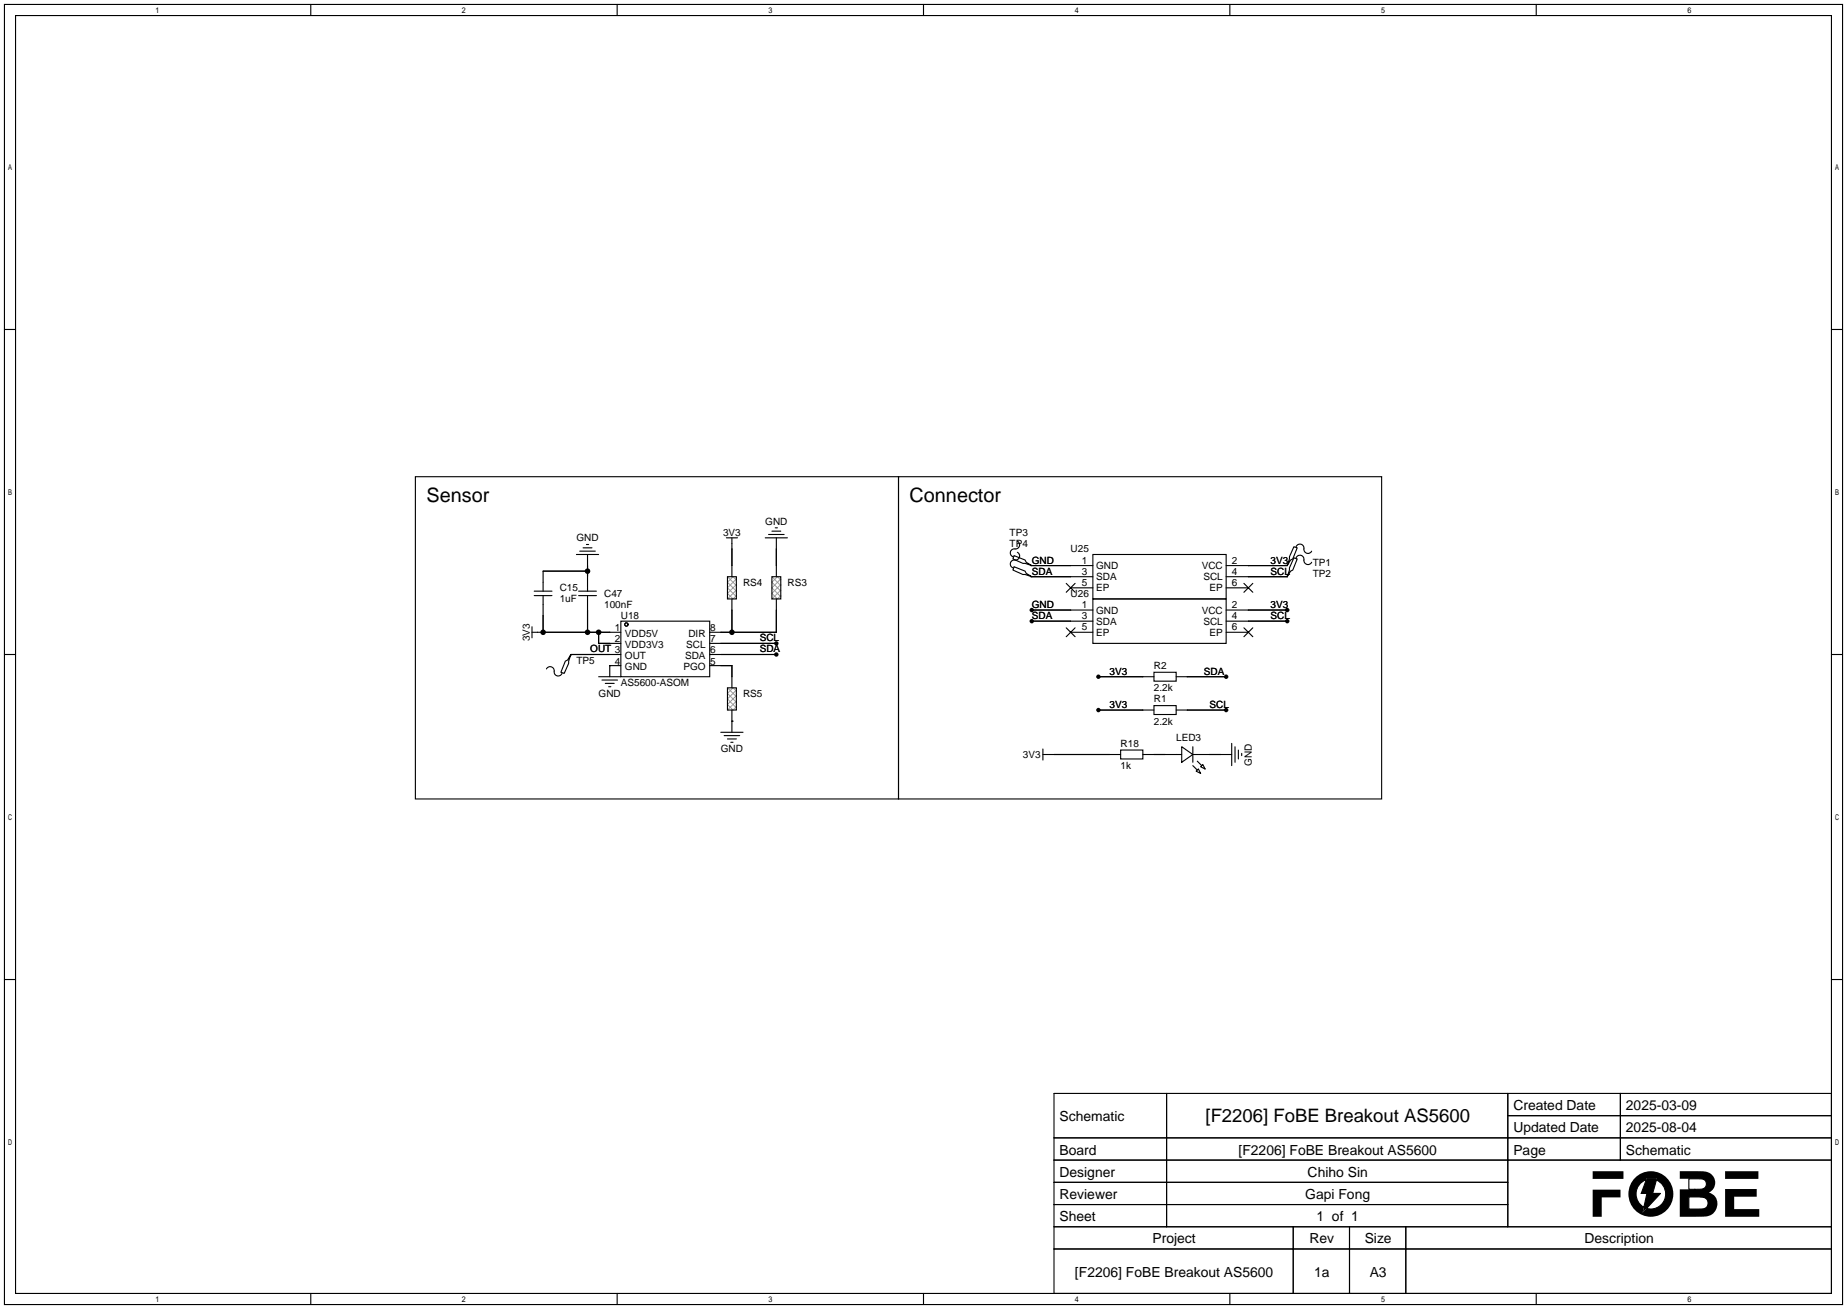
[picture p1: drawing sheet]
<svg xmlns="http://www.w3.org/2000/svg" width="422mm" height="299mm" viewBox="0 0 422 299" stroke-linecap="round" stroke-linejoin="round" font-family="sans-serif">
<g fill="#000">
<path d="M364.2 271.9h6.4v1.8h-4.3v4.4h-2.1zM364.2 267.7h7.1v1.8h-7.1zM376.7 269.3h2.2l-.9 3.5h1.8l-4.1 4.4 1-4.4h-1.4zM394.5 271.8h7.3v1.7h-5.2v2.9h5.7v1.7h-7.8zM394.5 267.7h7.6v1.8h-7.6z"/>
<path d="M372.4 272.9a5.2 5.2 0 0 0 10.3 0 5.2 5.2 0 0 0-10.3 0zM375 270.6l1.5-1 .2-.3h2.2l-.1 .4a3.4 3.4 0 0 1 2 4.3 3.4 3.4 0 0 1-4.2 2.2l-.9 1 .2-1.2a3.5 3.5 0 0 1-.9-5.4z"/>
<path d="M384.2 267.7v1.7l4.4 .1a1.26 1.26 0 0 1 1.6 1.2 1.26 1.26 0 0 1-1.6 1.1l-4.4 .1v6.2h3.5a7.2 7.2 0 0 0 3.9-.5 2.97 2.97 0 0 0 .7-4.1l-.5-.4-1-.5a2.6 2.6 0 0 0 1.3-3.2 2.6 2.6 0 0 0-3-1.7zM386.2 273.6h1.7a2.43 2.43 0 0 1 2.6 .9v1.2l-.6 .5-3.7 .2z"/>
<circle cx="134.4" cy="130.6" r=".63"/>
<circle cx="236" cy="139.4" r=".51"/>
<circle cx="294.4" cy="139.4" r=".51"/>
<circle cx="124.2" cy="144.5" r=".63"/>
<circle cx="134.4" cy="144.5" r=".63"/>
<circle cx="136.9" cy="144.5" r=".63"/>
<circle cx="167.4" cy="144.5" r=".63"/>
<circle cx="177.5" cy="147.1" r=".51"/>
<circle cx="177.5" cy="149.6" r=".51"/>
<circle cx="236" cy="142" r=".51"/>
<circle cx="251.2" cy="154.7" r=".51"/>
<circle cx="280.4" cy="154.7" r=".51"/>
<circle cx="294.4" cy="142" r=".51"/>
<circle cx="251.2" cy="162.3" r=".51"/>
<circle cx="280.4" cy="162.3" r=".51"/>
</g>
<g fill="none" stroke="#000" stroke-width=".25">
<path d="M1 1h420.4v297.2h-420.4zM3.6 3.6h415.2v292.1h-415.2zM71.1 1v2.6M141.1 1v2.6M211.2 1v2.6M281.3 1v2.6M351.3 1v2.6M1 75.3h2.6M418.8 75.3h2.6M95 109h110.5v73.6h-110.5zM205.5 109h110.5v73.6h-110.5zM122.2 136.1h4"/>
<path d="M122.2 135.1h4M124.2 136.1v8.4M131.8 126.7h5.1M132.3 136.1h4.1M132.3 135.1h4.1M132.6 126h3.5M133.3 125.2h2.1M134.1 124.5h.5M134.4 130.6h-10.2v4.5M134.4 126.7v8.4M134.4 136.1v8.4M166.1 122.9h2.6"/>
<path d="M166.4 131.8h2v5.1h-2zM167.4 122.9v8.9M167.4 136.9v7.6M175 122.9h5.1M175.8 122.2h3.5M176.5 131.8h2.1v5.1h-2.1zM176.5 121.4h2.1M177.3 120.6h.5M177.5 136.9v7.6h-15.2M177.5 122.9v8.9M231.9 127l2.5 1 .3 .5 1.3 .8-1.6-.5h-.5l-2.3-1zM231.9 129.5l2.5 1.1 .3 .5 1.3 .7-1.6-.5h-.5l-2.3-1z"/>
<path d="M232.7 123.7a.98 .98 0 0 1 .4 1.3 .98 .98 0 0 1-1.3 .5 .93 .93 0 0 0-.7 .8 .93 .93 0 0 0 .5 1M232.7 126.2a.98 .98 0 0 1 .4 1.3 .98 .98 0 0 1-1.3 .5 .93 .93 0 0 0-.7 .8 .93 .93 0 0 0 .5 1M235.7 131.8h14.2M235.7 129.3h14.2M236 139.4h13.9M243.8 133.3l2.1 2.1M244.9 134.4h5M245.9 133.3l-2.1 2.1M249.9 126.7h30.5v10.2h-30.5zM249.9 136.9h30.5v10.2h-30.5zM280.4 131.8h14M280.4 129.3h14"/>
<path d="M280.4 134.4h5.1M280.4 139.4h14M284.5 133.3l2 2.1M286.5 133.3l-2 2.1M294.4 129v.3M294.4 131.6v.2M295.9 125l.8 .2-1 2.6-.6 .2-.7 1.3 .5-1.5v-.5zM295.9 127.5l.8 .3-1 2.5-.6 .3-.7 1.2 .5-1.5v-.5zM296.4 125a.93 .93 0 0 1 1.1-.6 .93 .93 0 0 1 .7 1.1 .94 .94 0 0 0 .7 1 .94 .94 0 0 0 1.1-.5M296.4 127.5a.93 .93 0 0 1 1.1-.6 .93 .93 0 0 1 .7 1.1 .94 .94 0 0 0 .7 1 .94 .94 0 0 0 1.1-.5M1 149.6h2.6M121.7 144.5h20.3"/>
<path d="M121.7 143.3v2.5M125 152.9a.98 .98 0 0 1 1.3-.4 .98 .98 0 0 1 .4 1.2 .93 .93 0 0 0 .9 .8 .93 .93 0 0 0 .9-.6M130.6 149.6l-.6 1.5v.5l-1 2.3-.7-.2 1-2.6 .5-.2zM130.6 149.6h11.4M130.6 149.6v.3M136.9 154.7h5.1M136.9 144.5v2.6h5.1M137.7 155.4h3.5M138.4 156.2h2.1M139.2 157h.5M139.4 152.1h.1M139.4 152.1h2.6"/>
<path d="M139.4 152.1v2.6M142 142h20.3v12.7h-20.3zM162.3 149.6h15.2M162.3 147.1h15.2M162.3 152.1h5.1v5.1M166.4 157.2h2v5.1h-2zM236 142h13.9M243.8 143.5l2.1 2M244.9 144.5h5M245.9 143.5l-2.1 2M251.2 154.7h12.7M263.9 153.7h5.1v2h-5.1z"/>
<path d="M269 154.7h11.4M280.4 142h14M280.4 144.5h5.1M284.5 143.5l2 2M286.5 143.5l-2 2M418.8 149.6h2.6M164.8 167.4h5.1M165.6 168.1h3.6M166.4 168.9h2M167.1 169.7h.5M167.4 164.8h.1M167.4 162.3v5.1"/>
<path d="M238.5 172.5h17.8M238.5 171.2v2.5M251.2 162.3h12.7M256.3 171.4h5.1v2.1h-5.1zM261.4 172.5h8.9M263.9 161.3h5.1v2h-5.1zM269 162.3h11.4M270.3 170.7l2.5 1.8-2.5 1.7zM272.8 172.5h8.9M272.8 175l1 1M272.8 170.7v3.5M273.8 174l1 1"/>
<path d="M274.1 175.8l.5 1-1-.5zM274.6 175.3l.5-.5 .5 1zM281.7 169.9v5.1M282.4 170.7v3.5M283.2 171.4v2.1M284 172.2v.5M1 223.9h2.6M418.8 223.9h2.6M241 249.9h177.8v45.8h-177.8zM266.8 249.9v30.5M344.8 249.9v30.5M344.8 255h74"/>
<path d="M370.6 249.9v15.3M241 260.1h177.8M241 265.2h177.8M241 270.3h103.8M241 275.3h103.8M375 270.6l1.5-.9-1.2 3.1h1.3l-.7 3.2a3.5 3.5 0 0 1-.9-5.4zM378.8 269.7a3.4 3.4 0 0 1 2 4.3 3.4 3.4 0 0 1-4.2 2.2l3.2-3.4h-1.8zM386.2 273.6h3.1a1.36 1.36 0 0 1 1.3 1.5 1.36 1.36 0 0 1-1.5 1.3h-2.9zM386.2 269.4l2.4 .1a1.26 1.26 0 0 1 1.6 1.2 1.26 1.26 0 0 1-1.6 1.1l-2.4 .1zM71.1 295.7v2.5M141.1 295.7v2.5M211.2 295.7v2.5"/>
<path d="M241 280.4h177.8M241 285.5h177.8M281.3 295.7v2.5M295.8 280.4v15.3M308.6 280.4v15.3M321.5 280.4v15.3M351.3 295.7v2.5"/>
<circle cx="143.3" cy="142.7" r=".38"/>
</g>
<g fill="none" stroke="#999" stroke-width=".23">
<path d="M166.4 131.8l2 2.1M168.4 132.6l-.8-.8-1.2 1.3 2 2M168.4 132.3l-2 2.1 2 2M168.4 133.6l-2 2 1.2 1.3 .8-.8M168.4 134.9l-2 2M176.5 131.8l2.1 2.1M178.6 132.6l-.8-.8-1.3 1.3 2.1 2M178.6 132.3l-2.1 2.1 2.1 2M178.6 133.6l-2.1 2 1.3 1.3 .8-.8M178.6 134.9l-2.1 2M166.4 157.2l2 2.1M168.4 158l-.8-.8-1.2 1.3 2 2"/>
<path d="M168.4 157.7l-2 2.1 2 2M168.4 159l-2 2 1.2 1.3 .8-.8M168.4 160.3l-2 2"/>
</g>
<g font-size="4.5">
<text x="97.5" y="114.8">Sensor</text>
<text x="208" y="114.8">Connector</text>
</g>
<text font-size="4.2" x="275.7" y="256.5">[F2206] FoBE Breakout AS5600</text>
<g font-size="3.2">
<text x="242.3" y="256.3">Schematic</text>
<text x="346.1" y="253.7">Created Date</text>
<text x="371.8" y="253.7">2025-03-09</text>
<text x="242.3" y="263.9">Board</text>
<text x="283.3" y="263.9">[F2206] FoBE Breakout AS5600</text>
<text x="346.1" y="258.8">Updated Date</text>
<text x="346.1" y="263.9">Page</text>
<text x="371.8" y="258.8">2025-08-04</text>
<text x="371.8" y="263.9">Schematic</text>
<text x="242.3" y="269">Designer</text>
<text x="299.1" y="269">Chiho Sin</text>
<text x="242.3" y="274.1">Reviewer</text>
<text x="298.5" y="274.1">Gapi Fong</text>
<text x="242.3" y="279.1">Sheet</text>
<text x="301.1" y="279.1">1 of 1</text>
<text x="263.6" y="284.2">Project</text>
<text x="299.5" y="284.2">Rev</text>
<text x="312.1" y="284.2">Size</text>
<text x="362.4" y="284.2">Description</text>
<text x="245.8" y="291.8">[F2206] FoBE Breakout AS5600</text>
<text x="300.6" y="291.8">1a</text>
<text x="313.2" y="291.8">A3</text>
</g>
<g font-size="2.3">
<text x="175" y="119.9">GND</text>
<text x="131.8" y="123.7">GND</text>
<text x="165.4" y="122.5">3V3</text>
<text x="230.9" y="122.5">TP3</text>
<text x="230.9" y="125">TP4</text>
<text x="236" y="131.3">SDA</text>
<text x="236" y="128.8">GND</text>
<text x="244.9" y="126.3">U25</text>
<text x="247.4" y="131.3">3</text>
<text x="247.4" y="128.8">1</text>
<text x="250.7" y="130.1">GND</text>
<text x="274.8" y="130.1">VCC</text>
<text x="281.7" y="131.3">4</text>
<text x="281.7" y="128.8">2</text>
<text x="290.6" y="128.8">3V3</text>
<text x="290.6" y="131.3">SCL</text>
<text x="300.2" y="129.3">TP1</text>
<text x="300.2" y="131.9">TP2</text>
<text x="128" y="135.2">C15</text>
<text x="128" y="137.7">1uF</text>
<text x="138.2" y="136.4">C47</text>
<text x="169.9" y="133.9">RS4</text>
<text x="180.1" y="133.9">RS3</text>
<text x="244.9" y="136.4">U26</text>
<text x="247.4" y="133.9">5</text>
<text x="250.7" y="135.2">EP</text>
<text x="250.7" y="132.6">SDA</text>
<text x="275.2" y="132.6">SCL</text>
<text x="276.6" y="135.2">EP</text>
<text x="281.7" y="133.9">6</text>
<text x="138.2" y="139">100nF</text>
<text x="142" y="141.5">U18</text>
<text x="236" y="141.5">SDA</text>
<text x="236" y="139">GND</text>
<text x="247.4" y="141.5">3</text>
<text x="247.4" y="139">1</text>
<text x="250.7" y="142.8">SDA</text>
<text x="250.7" y="140.2">GND</text>
<text x="274.8" y="140.2">VCC</text>
<text x="275.2" y="142.8">SCL</text>
<text x="281.7" y="141.5">4</text>
<text x="281.7" y="139">2</text>
<text x="290.6" y="139">3V3</text>
<text x="290.6" y="141.5">SCL</text>
<text x="121.2" y="146.6" transform="rotate(-90 121.2 146.6)">3V3</text>
<text x="135" y="149.1">OUT 3</text>
<text x="140.6" y="144.3">1</text>
<text x="140.6" y="146.8">2</text>
<text x="142.9" y="145.5">VDD5V</text>
<text x="142.9" y="148.1">VDD3V3</text>
<text x="156.9" y="148.1">SCL</text>
<text x="157.4" y="145.5">DIR</text>
<text x="162.4" y="149.4">6</text>
<text x="162.4" y="146.8">7</text>
<text x="162.4" y="144.3">8</text>
<text x="173.7" y="146.6">SCL</text>
<text x="173.7" y="149.1">SDA</text>
<text x="247.4" y="144">5</text>
<text x="250.7" y="145.3">EP</text>
<text x="276.6" y="145.3">EP</text>
<text x="281.7" y="144">6</text>
<text x="131.8" y="151.7">TP5</text>
<text x="140.6" y="151.9">4</text>
<text x="142.9" y="150.6">OUT</text>
<text x="142.9" y="153.2">GND</text>
<text x="156.3" y="153.2">PGO</text>
<text x="156.7" y="150.6">SDA</text>
<text x="162.4" y="151.9">5</text>
<text x="253.7" y="154.2">3V3</text>
<text x="263.9" y="152.9">R2</text>
<text x="275.3" y="154.2">SDA</text>
<text x="136.9" y="159.3">GND</text>
<text x="142" y="156.7">AS5600-ASOM</text>
<text x="169.9" y="159.3">RS5</text>
<text x="253.7" y="161.8">3V3</text>
<text x="263.9" y="160.6">R1</text>
<text x="263.9" y="158">2.2k</text>
<text x="276.6" y="161.8">SCL</text>
<text x="263.9" y="165.6">2.2k</text>
<text x="164.8" y="172">GND</text>
<text x="233.9" y="173.3">3V3</text>
<text x="256.3" y="170.7">R18</text>
<text x="269" y="169.4">LED3</text>
<text x="256.3" y="175.8">1k</text>
<text x="286.3" y="175" transform="rotate(-90 286.3 175)">GND</text>
</g>
</svg>
